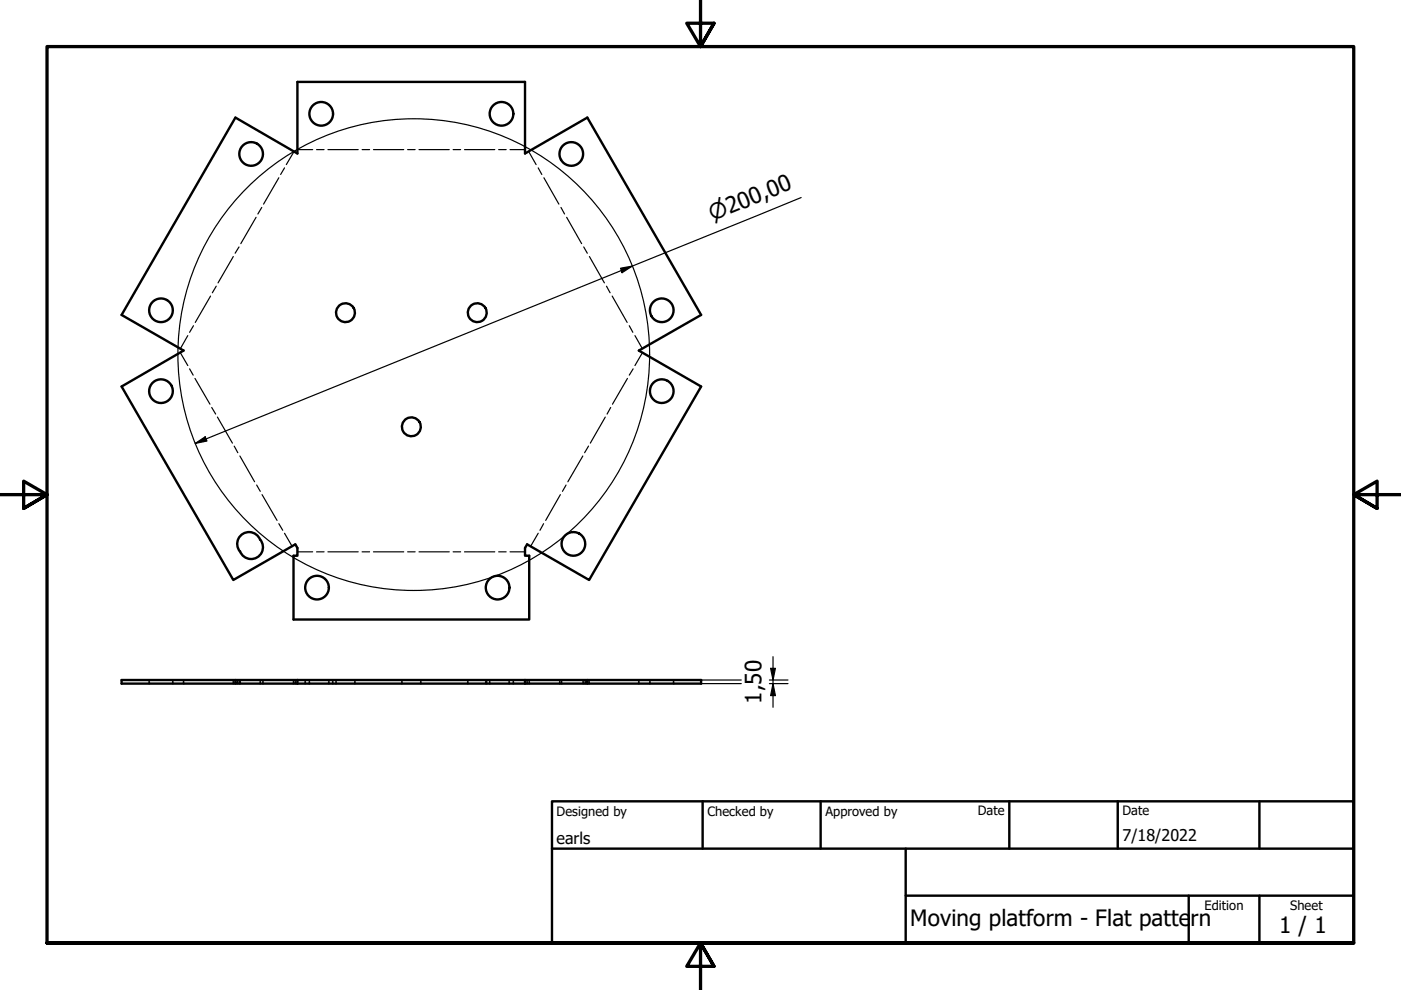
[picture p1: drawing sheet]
<svg xmlns="http://www.w3.org/2000/svg" width="297mm" height="210mm" viewBox="0 0 297 210" stroke-linecap="round" stroke-linejoin="round" font-family="sans-serif">
<!-- layer: Bend Centerline (ISO) -->
<g fill="none" stroke="#000" stroke-width=".25">
<path d="M59.1 37.7l-3.2 5.6M60.3 35.6l-.8 1.4M62.4 32.1l-1.7 2.8M63.1 31.7h3.2M67.1 31.7h1.6M69.5 31.7h6.4M76.8 31.7h1.6M79.2 31.7h6.4M86.4 31.7h1.6M88.8 31.7h6.4M96.1 31.7h1.6M98.5 31.7h6.4"/>
<path d="M105.7 31.7h1.6M108.1 31.7h3.2M112.1 32.1l1.6 2.8M114.1 35.6l.8 1.4M115.3 37.7l3.2 5.6M49.5 54.4l-3.3 5.6M50.7 52.4l-.9 1.3M54.3 46.1l-3.2 5.6M55.5 44l-.8 1.4M118.9 44l.8 1.4M120.1 46.1l3.2 5.6M123.8 52.4l.7 1.3"/>
<path d="M125 54.4l3.1 5.6M38.2 74.8l1.6 2.7M39.8 71.2l-1.6 2.7M40.2 78.2l.8 1.3M41 69.1l-.8 1.4M44.6 62.8l-3.2 5.6M45.8 60.7l-.8 1.4M128.6 60.7l.7 1.4M129.8 62.8l3.2 5.6M133.4 69.1l.8 1.4M134.2 78.2l-.8 1.3M134.6 71.2l1.6 2.7"/>
<path d="M136.2 74.8l-1.6 2.7M41.3 80.2l3.2 5.5M44.9 86.4l.8 1.4M46.1 88.4l3.2 5.6M49.7 94.6l.7 1.4M50.9 96.7l3.1 5.4M123.6 96.7l-3.2 5.4M124.8 94.6l-.8 1.4M128.3 88.4l-3.1 5.6M129.5 86.4l-.8 1.4M133 80.2l-3.1 5.5M54.4 102.8l.8 1.4"/>
<path d="M55.6 104.9l3.1 5.4M59.1 111l.8 1.4M60.3 113.1l1.6 2.7M63.1 117h3.2M67.1 117h1.6M69.5 117h6.4M76.8 117h1.6M79.2 117h6.4M86.4 117h1.6M88.8 117h6.4M96.1 117h1.6M98.5 117h6.4"/>
<path d="M105.7 117h1.6M108.1 117h3.2M114.1 113.1l-1.6 2.7M115.3 111l-.8 1.4M118.8 104.9l-3.1 5.4M120 102.8l-.7 1.4"/>
</g>
<!-- layer: Visible (ISO) -->
<g fill="none" stroke="#000" stroke-width=".51">
<path d="M49.9 24.9l13.2 7.6v-15.1h48.2v15.1l13.2-7.6 24.2 41.9-13.3 7.5 13.3 7.7-23.8 41-13.1-7.6-.5 .8v1.6h.9v13.6h-50v-13.6h.9v-1.6l-.5-.8-13.1 7.6-23.7-41 13.1-7.7-13.1-7.5zM55.2 114.5a2.51 2.51 0 0 0-3.7-1.4 2.51 2.51 0 0 0-.6 3.8M55.2 114.4a2.51 2.51 0 0 1-.7 3.8 2.51 2.51 0 0 1-3.6-1.3M49.9 144.2h-24.1v.7h24.1M63.1 144.2h-13.2v.7h13.2M63.1 144.2v.7M63.1 144.9h48.2M63.1 144.2h48.2M111.3 144.2h13.2v.7h-13.2M111.3 144.2v.7M124.5 144.2h24.2v.7h-24.2"/>
<circle cx="53.2" cy="32.6" r="2.51"/>
<circle cx="68.1" cy="24.1" r="2.51"/>
<circle cx="106.3" cy="24.1" r="2.51"/>
<circle cx="121.1" cy="32.6" r="2.51"/>
<circle cx="34.1" cy="65.8" r="2.51"/>
<circle cx="73.2" cy="66.3" r="2"/>
<circle cx="101.2" cy="66.3" r="2"/>
<circle cx="140.3" cy="65.8" r="2.51"/>
<circle cx="34.1" cy="82.9" r="2.51"/>
<circle cx="87.2" cy="90.5" r="2"/>
<circle cx="140.3" cy="82.9" r="2.51"/>
<circle cx="121.6" cy="115.3" r="2.51"/>
<circle cx="67.2" cy="124.6" r="2.51"/>
<circle cx="105.5" cy="124.6" r="2.51"/>
</g>
<!-- layer: Hidden (ISO) -->
<g fill="none" stroke="#000" stroke-width=".38">
<path d="M31.6 144.2v.2M31.6 144.7v.2M36.6 144.2v.2M36.6 144.7v.2M38.9 144.2v.2M38.9 144.7v.2M49.5 144.2v.2M49.5 144.7v.2M50.4 144.2v.2M50.4 144.7v.2M50.7 144.2v.2M50.7 144.7v.2"/>
<path d="M50.9 144.2v.2M50.9 144.7v.2M55.2 144.2v.2M55.2 144.7v.2M55.8 144.2v.2M55.8 144.7v.2M62.2 144.2v.2M62.2 144.7v.2M62.6 144.2v.2M62.6 144.7v.2M64.7 144.2v.2M64.7 144.7v.2"/>
<path d="M65.6 144.2v.2M65.6 144.7v.2M69.7 144.2v.2M69.7 144.7v.2M70.5 144.2v.2M70.5 144.7v.2M71.2 144.2v.2M71.2 144.7v.2M75.2 144.2v.2M75.2 144.7v.2M85.2 144.2v.2M85.2 144.7v.2"/>
<path d="M89.2 144.2v.2M89.2 144.7v.2M99.2 144.2v.2M99.2 144.7v.2M103 144.2v.2M103 144.7v.2M103.2 144.2v.2M103.2 144.7v.2M103.8 144.2v.2M103.8 144.7v.2M107.9 144.2v.2M107.9 144.7v.2"/>
<path d="M108.8 144.2v.2M108.8 144.7v.2M111.8 144.2v.2M111.8 144.7v.2M112.2 144.2v.2M112.2 144.7v.2M118.7 144.2v.2M118.7 144.7v.2M119.1 144.2v.2M119.1 144.7v.2M123.6 144.2v.2M123.6 144.7v.2"/>
<path d="M124.1 144.2v.2M124.1 144.7v.2M124.9 144.2v.2M124.9 144.7v.2M135.4 144.2v.2M135.4 144.7v.2M137.8 144.2v.2M137.8 144.7v.2M142.8 144.2v.2M142.8 144.7v.2"/>
</g>
<!-- layer: Border (ISO) -->
<path d="M148.5 -.1v10l-2.9-5h5.8l-2.9 5 2.9-5M0 104.9h10l-5-2.9v5.8l5-2.9-5 2.9M297 104.9h-10l5-2.9v5.8l-5-2.9 5 2.9M10 199.9v-190h277v190h-277h277M151.4 204.9l-2.9-5 2.9 5h-5.8l2.9-5v10" fill="none" stroke="#000" stroke-width=".7"/>
<!-- layer: Title (ISO) -->
<path d="M117 169.9h170v30h-170zM117 179.9h170M149 169.9v10M174 169.9v10M192 179.9v20M214 169.9v10M237 169.9v10M267 169.9v10M192 189.9h95M252 189.9v10M267 189.9v10" fill="none" stroke="#000" stroke-width=".51"/>
<!-- layer: Sketch Geometry (ISO) -->
<circle cx="87.7" cy="75.2" r="50" fill="none" stroke="#000" stroke-width=".25"/>
<!-- layer: Dimension (ISO) -->
<path d="M131.6 56.9l2.4-.5-2.1 1.4zM169.9 41.9l-128.5 52.1M41.4 94l2.1-1.4 .4 .9zM163.9 139.2v10.8M148.7 144.2h8.5M148.7 144.9h8.5M163.1 144.2h4M163.1 144.9h4M163.4 141.7h1l-.5 2.5zM163.9 144.9l.5 2.6h-1z" fill="none" stroke="#000" stroke-width=".25"/>
<g fill="#000">
<path d="M131.6 56.9l2.4-.5-2.1 1.4z" fill-rule="evenodd"/>
<path d="M41.4 94l2.1-1.4 .4 .9z" fill-rule="evenodd"/>
<path d="M163.4 141.7h1l-.5 2.5z" fill-rule="evenodd"/>
<path d="M163.9 144.9l.5 2.6h-1z" fill-rule="evenodd"/>
</g>
<g font-size="4.8">
<text x="161.5" y="149.3" transform="rotate(-90 161.5 149.3)">1,50</text>
<text x="193" y="196.3">Moving platform - Flat patte</text>
<text x="252.4" y="196.3">rn</text>
<text x="271.2" y="197.8">1 / 1</text>
</g>
<text font-size="4.6" x="151.1" y="46.9" transform="rotate(-22 151.1 46.9)">⌀200,00</text>
<g font-size="3.4">
<text x="118" y="178.9">earls</text>
<text x="238" y="178.3">7/18/2022</text>
</g>
<g font-size="2.7">
<text x="118" y="173">Designed by</text>
<text x="150" y="173">Checked by</text>
<text x="175" y="173">Approved by</text>
<text x="207.3" y="172.9">Date</text>
<text x="238" y="172.9">Date</text>
<text x="255.4" y="193">Edition</text>
<text x="273.6" y="193">Sheet</text>
</g>
</svg>
